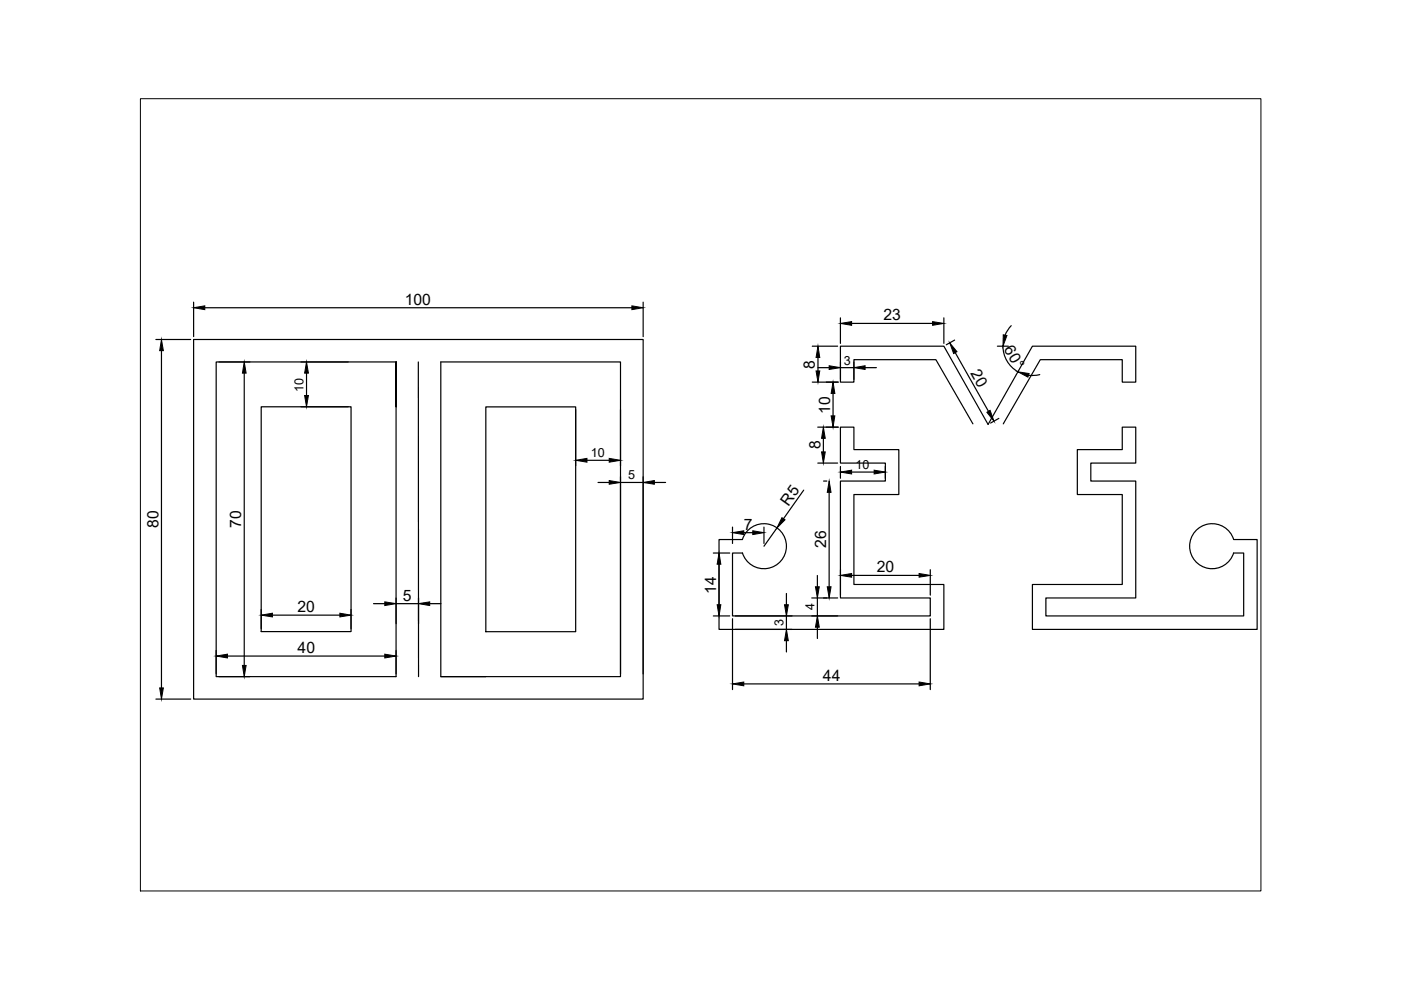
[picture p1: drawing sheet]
<svg xmlns="http://www.w3.org/2000/svg" width="297mm" height="210mm" viewBox="0 0 297 210" stroke-linecap="round" stroke-linejoin="round" font-family="sans-serif">
<!-- layer: 0 -->
<g fill="none" stroke="#000" stroke-width=".25">
<path d="M33 72h7.4M34.2 74.4v71.5M41 72h95.4v76.2h-95.4zM41 64.1v7.3M43.4 65.2h90.6M46.4 76.7h6.6M51.8 79.1v62M63.8 76.7h10M65 79.1v4.8M84 76.7h-38.2v66.8h38.2v-66.8v9.5M88.7 76.7v66.8M136.4 64.1v7.3"/>
<path d="M172.2 73.4h5.4M173.4 75.8v2.8M173.4 77.9h2.4M178.2 67.4v5.4M178.2 76.7v3.7M178.2 77.9h2.8M180.6 68.6h17.1M181 76.7v3.7M183.4 77.9h2.4M200.1 67.4v5.4M202.4 72.1l-1.8 1M202.5 74.8l7.1 12.4"/>
<path d="M211.5 73.4h2.3M212.6 73.4a6.2 6.2 0 0 0 3.2 5.4M214.4 69.1l-.6 .7-.7 1.2M220.4 79.4l-.9 .2h-1.4M55.4 86.2h19v47.7h-19zM63.8 86.2h10M103 86.3h19.1v47.6h-19.1zM122.1 86.9v11.9M124.4 97.6h4.8M131.6 86.9v11.9M172.2 81h5.6M173.4 98.2h4.2"/>
<path d="M173.4 90.6h4.4M174.6 92.9v2.9M176.6 83.4v4.8M178.2 98.9v2.5M187.7 98.9v2.5M206.3 89.9l-7.9-13.6h-17.4v4.7h-2.8v-7.6h21.9l9.4 16.6 9.4-16.6h21.9v7.6h-2.9v-4.7h-17.3l-7.9 13.6M211.8 88.7l-1.8 1M228.4 95.3h9.5v-4.7h2.9v7.6h-9.5v3.8h9.5v24.8h-19.1v3.8h42v-13.3h-2.1a4.8 4.8 0 0 1-7.4 2.4 4.8 4.8 0 0 1 0-7.7 4.8 4.8 0 0 1 7.4 2.4h4.9v19h-47.6v-9.5h19v-19h-9.5zM126.8 102.3h2.4M131.6 101.1v41.8M131.6 102.3h4.8M136.4 101.1v41.8"/>
<path d="M138.7 102.3h2.4M151.2 117.3h3.5M152.4 114.4h5a4.8 4.8 0 0 1 7.4-2.4 4.8 4.8 0 0 1 0 7.7 4.8 4.8 0 0 1-7.4-2.4h-2.1v13.3h41.9v-3.8h-19v-24.8h9.5v-3.8h-9.5v-7.6h2.8v4.7h9.6v9.6h-9.6v19h19.1v9.5h-47.7zM152.4 119.6v8.6M155.3 111.8v3.4M157.7 112.9h1.9M162 111.8v3.4M164.7 111.9l-2.7 3.9M170.4 103.9l-4.3 6.1M174.6 102h.7M175.8 104.4v20M180.6 100.1h4.7"/>
<path d="M45.8 137.9v5M48.2 139.1h33.4M55.4 129.2v4.1M57.7 130.4h14.4M74.4 129.2v4.1M79.2 128h2.4M84 126.8v5.4M84 137.9v5M84 128h4.7M91.1 128h2.4M151.2 130.6h3.5M155.3 131.2v15"/>
<path d="M155.9 130.6h12M155.9 133.4h12M166.7 125.8v2.4M166.7 130.6v2.8M166.7 135.8v2.4M172.1 130.6h5.5M172.1 126.8h5.5M173.3 122v2.4M173.3 126.8v3.8M173.3 133v2.4M178.2 120.8v5.4M180.6 122h14.3"/>
<path d="M197.2 120.8v5.4M197.2 131.2v15M33 148.2h7.4M46.4 143.5h6.6M93.5 143.5h38.1v-66.8h-38.1v66.8h9.5M157.7 145h37.2"/>
</g>
<g fill="#000" stroke="#000" stroke-width=".21">
<path d="M34.2 72l.4 2.4h-.7zM41 65.2l2.4-.4v.9zM51.8 76.7l.4 2.4h-.8zM65 76.7l.4 2.4h-.8zM134 64.8l2.4 .4-2.4 .5zM173.4 73.4l.4 2.4h-.8zM173 78.6h.8l-.4 2.4zM175.8 77.5l2.4 .4-2.4 .4zM178.2 68.6l2.4-.4v.8zM181 77.9l2.4-.4v.8zM197.7 68.2l2.4 .4-2.4 .4zM201.4 72.7l1.5 1.9-.7 .4z"/>
<path d="M212.7 71l.8 .1-.9 2.3zM215.8 78.8l2.4 .4-.3 .8zM64.6 83.9h.8l-.4 2.3zM122.1 97.6l2.3-.4v.8zM129.2 97.2l2.4 .4-2.4 .4zM174.2 95.8h.8l-.4 2.4zM174.6 90.6l.4 2.3h-.8zM176.2 88.2h.8l-.4 2.4zM176.6 81l.4 2.4h-.8zM178.2 100.1l2.4-.4v.8zM185.3 99.7l2.4 .4-2.4 .4zM209.2 87.4l.7-.4 .8 2.3z"/>
<path d="M129.2 101.9l2.4 .4-2.4 .4zM136.4 102.3l2.3-.4v.8zM152.4 117.3l.4 2.3h-.8zM155.3 112.9l2.4-.4v.8zM159.6 112.5l2.4 .4-2.4 .4zM165.8 109.8l.6 .4-1.7 1.7zM175.8 102l.4 2.4h-.8zM45.8 139.1l2.4-.4v.8zM55.4 130.4l2.3-.4v.8zM72.1 130l2.3 .4-2.3 .4zM81.6 138.7l2.4 .4-2.4 .4zM81.6 127.6l2.4 .4-2.4 .4z"/>
<path d="M88.7 128l2.4-.4v.8zM152 128.2h.8l-.4 2.4zM166.3 128.2h.8l-.4 2.4zM166.7 133.4l.4 2.4h-.8zM172.9 124.4h.8l-.4 2.4zM173.3 130.6l.4 2.4h-.8zM175.4 124.4h.8l-.4 2.4zM178.2 122l2.4-.4v.8zM194.9 121.6l2.3 .4-2.3 .4zM33.9 145.9h.7l-.4 2.3zM51.4 141.1h.8l-.4 2.4zM155.3 145l2.4-.4v.8z"/>
<path d="M194.9 144.6l2.3 .4-2.3 .4z"/>
</g>
<path d="M29.8 20.9h237.5v168h-237.5z" fill="none" stroke="#000" stroke-width=".21"/>
<g font-size="3.3">
<text x="85.8" y="64.6">100</text>
<text x="187.3" y="67.9">23</text>
<text x="212.8" y="74.1" transform="rotate(60 212.8 74.1)">60°</text>
<text x="172.8" y="78.1" transform="rotate(-90 172.8 78.1)">8</text>
<text x="205.7" y="79.1" transform="rotate(60 205.7 79.1)">20</text>
<text x="176" y="87.7" transform="rotate(-90 176 87.7)">10</text>
<text x="173.9" y="95.3" transform="rotate(-90 173.9 95.3)">8</text>
<text x="167.2" y="107.4" transform="rotate(-54 167.2 107.4)">R5</text>
<text x="33.6" y="111.9" transform="rotate(-90 33.6 111.9)">80</text>
<text x="51.1" y="111.9" transform="rotate(-90 51.1 111.9)">70</text>
<text x="157.7" y="112.3">7</text>
<text x="175.2" y="116.2" transform="rotate(-90 175.2 116.2)">26</text>
<text x="151.9" y="125.9" transform="rotate(-90 151.9 125.9)">14</text>
<text x="185.9" y="121.4">20</text>
<text x="63.1" y="129.8">20</text>
<text x="85.4" y="127.4">5</text>
<text x="63.1" y="138.5">40</text>
<text x="174.5" y="144.4">44</text>
</g>
<g font-size="2.7">
<text x="178.9" y="77.3">3</text>
<text x="64.4" y="83.1" transform="rotate(-90 64.4 83.1)">10</text>
<text x="125.3" y="97">10</text>
<text x="133.2" y="101.7">5</text>
<text x="181.4" y="99.5">10</text>
<text x="172.7" y="129.4" transform="rotate(-90 172.7 129.4)">4</text>
<text x="166.1" y="132.8" transform="rotate(-90 166.1 132.8)">3</text>
</g>
</svg>
